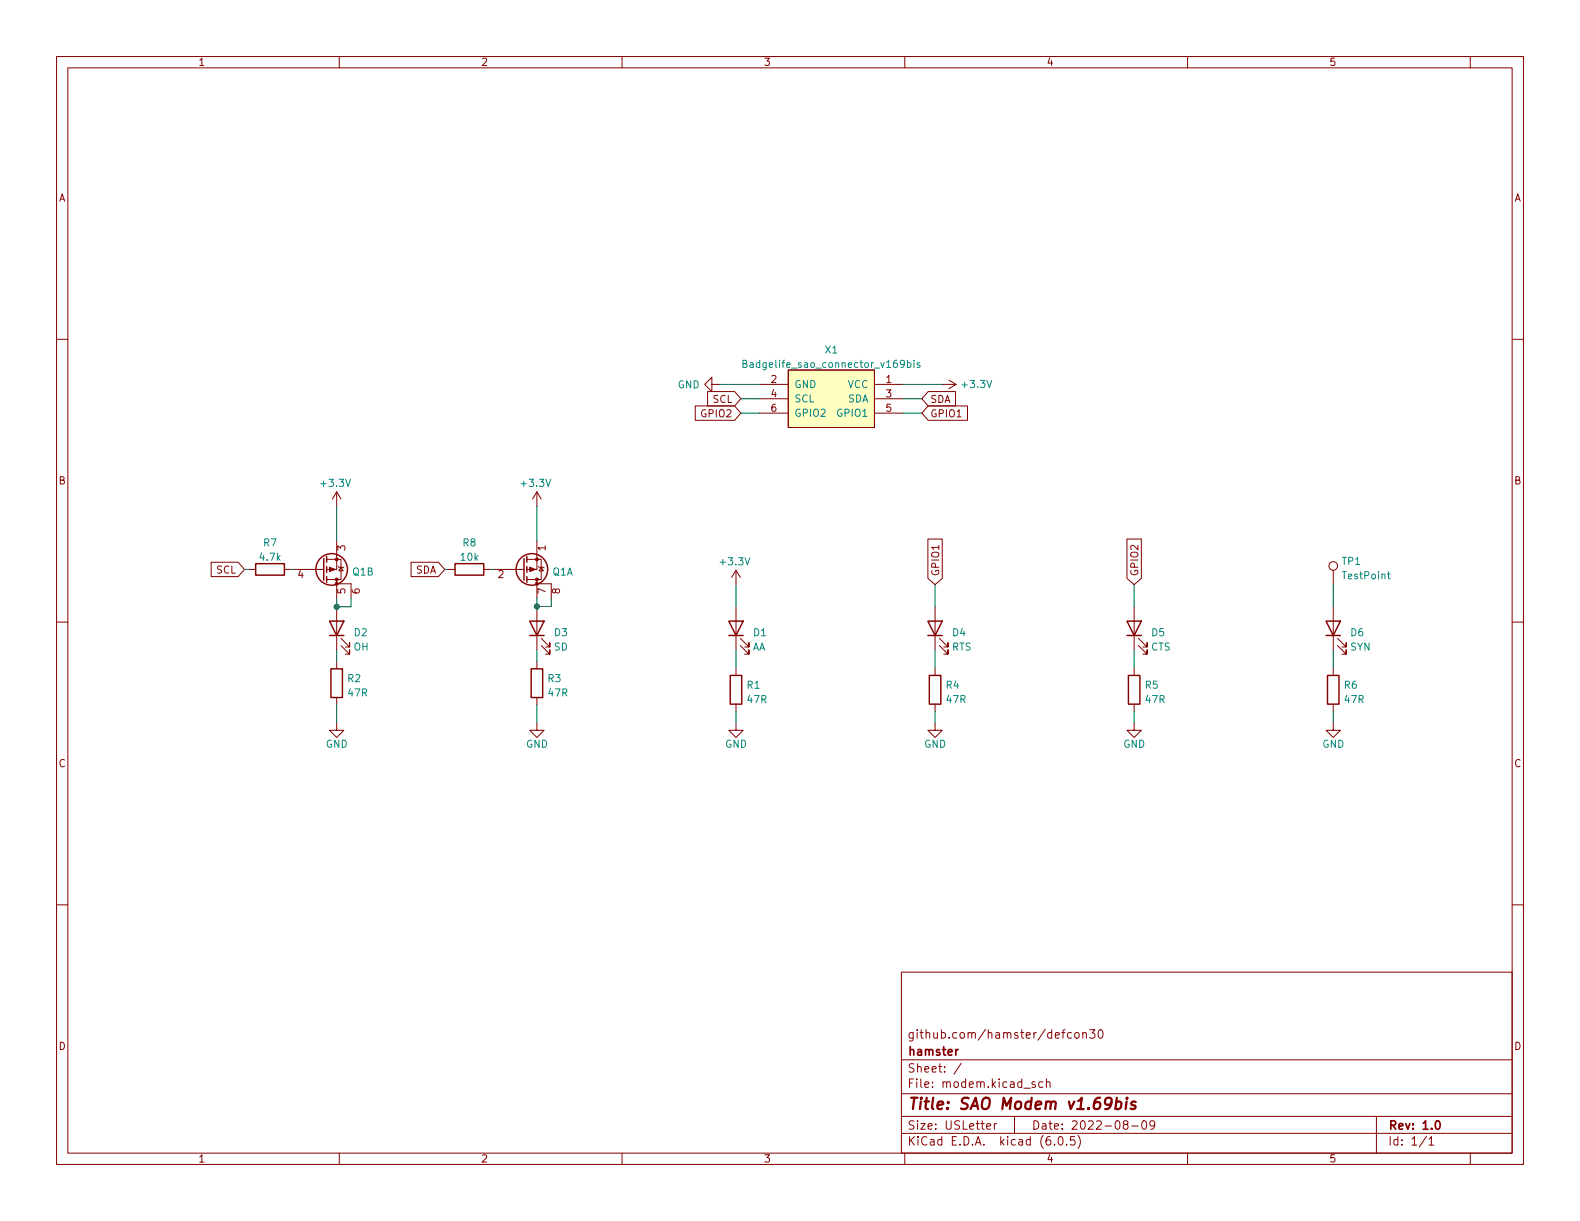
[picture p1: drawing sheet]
<svg xmlns="http://www.w3.org/2000/svg" width="279mm" height="216mm" viewBox="0 0 279 216" stroke-linecap="round" stroke-linejoin="round" font-family="sans-serif">
<g fill="none" stroke="#840000" stroke-width=".18">
<path d="M10 10h259.4v195.9h-259.4zM12 12h255.4v191.9h-255.4zM60 10v2M110 10v2M160 10v2M210 10v2M260 10v2M10 60h2M267.4 60h2M122.9 71.8h7l1.1 1.3-1.1 1.2h-7zM125.1 69.2h4.8l1.1 1.3-1.1 1.3h-4.8zM125.9 68v-1.3l-1.3 1.3 1.3 1.2v-1.2h1.3"/>
<path d="M134.3 68h5.1M134.3 70.5h5.1M134.3 73.1h5.1M139.4 65.4h15.2v10.2h-15.2zM154.6 68h5.1M154.6 70.5h5.1M154.6 73.1h5.1M164.1 71.8h7v2.5h-7l-1.1-1.2zM164.1 69.2h4.9v2.6h-4.9l-1.1-1.3zM166.5 68h2.6M167.8 67.2l1.3 .8M169.1 68l-1.3 .7"/>
<path d="M37.3 99.4h4.8l1.1 1.3-1.1 1.3h-4.8zM57.8 98.9h2.5v3.6h-2.5M59.5 95.6v5.1h-1.7M59.5 87l-.7 1.2M59.5 87v2.5M59.5 87l.8 1.2M72.7 99.4h4.8l1.1 1.3-1.1 1.3h-4.8zM93.2 98.9h2.5v3.6h-2.5M94.9 95.6v5.1h-1.7M94.9 87v2.5M94.9 87l-.7 1.2M94.9 87l.8 1.2"/>
<path d="M164.1 95.3h2.5v7l-1.2 1.1-1.3-1.1zM199.3 95.3h2.5v7l-1.2 1.1-1.3-1.1zM10 110h2M43.9 100.7h1.3M50.3 100.7h1.3M51.9 100.7h5.4M59.5 103.2h2.6zM59.5 102.5v3.3M59.5 107.3v7.6M59.5 117v1.3M59.8 100.2l.1 .1h.8l.1 .1M60.3 114.1l1.5 1.6v-.8v.8h-.7"/>
<path d="M60.3 112.9l1.5 1.5v-.8v.8h-.7M60.3 100.3l.4 .6h-.8zM62.1 103.2v2.6M79.2 100.7h1.3M85.5 100.7h1.3M87.3 100.7h5.4M94.9 103.2h2.6zM94.9 102.5v3.3M94.9 107.3v7.6M94.9 117v1.3M95.2 100.2l.1 .1h.8l.1 .1M95.7 114.1l1.5 1.6v-.8v.8h-.7"/>
<path d="M95.7 112.9l1.5 1.5v-.8v.8h-.7M95.7 100.3l.4 .6h-.8zM97.5 103.2v2.6M130.1 100.8v2.6M130.1 107.3v7.6M130.1 118.2v1.2M130.1 100.8l-.7 1.3M130.1 100.8l.8 1.3M130.9 114.1l1.5 1.6v-.8v.8h-.7M130.9 112.9l1.5 1.5v-.8v.8h-.7M165.4 107.3v7.6M165.4 118.2v1.2"/>
<path d="M166.1 114.1l1.5 1.6v-.8v.8h-.7M166.1 112.9l1.5 1.5v-.8v.8h-.7M200.6 107.3v7.6M200.6 118.2v1.2M201.3 114.1l1.5 1.6v-.8v.8h-.7M201.3 112.9l1.5 1.5v-.8v.8h-.7M235.8 100.8v2.6M235.8 107.3v7.6M235.8 118.2v1.2M236.5 114.1l1.5 1.6v-.8v.8h-.7M236.5 112.9l1.5 1.5v-.8v.8h-.7M267.4 110h2"/>
<path d="M59.5 127.9v1.2h1.3l-1.3 1.3-1.2-1.3h1.2M59.5 123.3v1.3M94.9 127.9v1.2h1.3l-1.3 1.3-1.2-1.3h1.2M94.9 123.3v1.3M130.1 127.9v1.2h1.3l-1.3 1.3-1.2-1.3h1.2M130.1 124.5v1.3M165.4 127.9v1.2h1.2l-1.2 1.3-1.3-1.3h1.3M165.4 124.5v1.3M200.6 127.9v1.2h1.2l-1.2 1.3-1.3-1.3h1.3M200.6 124.5v1.3M235.8 127.9v1.2h1.2l-1.2 1.3-1.3-1.3h1.3M235.8 124.5v1.3"/>
<path d="M10 160h2M267.4 160h2M159.4 171.9h108v32h-108zM159.4 197.4h108M159.4 193.4h108M159.4 187.4h108M170 188l-1.3 1.9M174.5 199.2l.7-.2-.1-.3h-.4l-.2 .2v.7h.6M175.8 198.7v1M176.3 198.7h-.3l-.2 .3M179.4 197.4v3M183 191.4l-.3-.1-.2 .2v.2l.5 .2v.3h-.5"/>
<path d="M184.4 191.4l-.4-.1-.3 .3v.4l.1 .2h.6M185 191.4l.3-.1 .3 .1 .1 .9M185 190.8v1.5M189.5 182.6h-.5l-.2 .3v.4l.1 .2h.6M190.2 182.6h.3l.3 .3v.4l-.3 .3-.3-.1-.2-.2v-.4zM191.5 182.7l.2-.1h.3l.1 1M191.5 182.6v1M192.7 182.1h.9l-.5 .5 .4 .2v.6l-.2 .2h-.4l-.2-.2M194.4 182.2l.1-.1a.81 .81 0 0 1 .6 .6 .81 .81 0 0 1-.3 .8l-.1 .1a.81 .81 0 0 1-.6-.6 .81 .81 0 0 1 .3-.8zM198.9 198.8l-.3-.3 .1-.2 .2-.1h.4l.2 .3-.1 .2-.6 .2-.2 .2 .1 .4 .2 .2 .4-.1 .2-.2-.1-.4-.2-.2M200.1 199.1h1.2M202.1 198.2h.2a.81 .81 0 0 1 .5 .6 .81 .81 0 0 1-.3 .8l-.1 .1a.81 .81 0 0 1-.6-.6 .81 .81 0 0 1 .3-.9z"/>
<path d="M204.2 198.8l-.3 .3-.4-.1-.2-.2 .2-.6h.4l.2 .1a.99 .99 0 0 1-.3 1.4h-.3M243.4 197.4v6.5M60 203.9v2M110 203.9v2M159.4 200.4h108M160 203.9v2M186.5 202.3v.2M187.3 201h.2a.81 .81 0 0 1 .6 .6 .81 .81 0 0 1-.3 .8l-.2 .1a.81 .81 0 0 1-.6-.6 .81 .81 0 0 1 .3-.9zM188.6 202.3v.2M190 201h-.7v.7l.2-.2 .5 .1 .1 .2-.1 .5-.2 .2-.5-.2M190.6 200.8a1.72 1.72 0 0 1 0 2.2M210 203.9v2"/>
<path d="M252.3 200.9l-1.3 1.9M252.7 201.4l.4-.4v1.5M252.7 202.5h.8M260 203.9v2"/>
<circle cx="235.8" cy="100.1" r=".76"/>
</g>
<path d="M169.5 185.6l-.3 .1-.2 .2M254 198.2h.2a.82 .82 0 0 1 .6 .6 .82 .82 0 0 1-.3 .8l-.2 .1a.81 .81 0 0 1-.6-.6 .81 .81 0 0 1 .3-.9z" fill="none" stroke="#840000" stroke-width=".3"/>
<path d="M197.4 194.9l.2-.1 .6 .1 .1 .3-.1 .5a.66 .66 0 0 1-.9 .3M197.5 194.1l-.3 2M199.2 194.8l-.1 1.3M199.3 194.1l-.1 .1 .1 .1 .1-.1-.1-.1v.2M200.8 194.9a.49 .49 0 0 0-.8 .3l.1 .1 .6 .2 .1 .2-.1 .3-.2 .1-.6-.1" fill="none" stroke="#840000" stroke-width=".4"/>
<g fill="none" stroke="#840000" stroke-width=".25">
<path d="M45.2 99.7h5.1v2h-5.1zM57.3 98.8v3.8M57.8 98.4v1M80.5 99.7h5v2h-5zM92.7 98.8v3.8M93.2 98.4v1M57.8 100.2v1M57.8 102v1M58.3 109.8h2.5l-1.3 2.6zM58.3 112.4h2.5M58.5 118.3h2.1v5h-2.1zM93.2 100.2v1"/>
<path d="M93.2 102v1M93.7 109.8h2.5l-1.3 2.6zM93.7 112.4h2.5M93.9 118.3h2.1v5h-2.1zM128.9 109.8h2.5l-1.3 2.6zM128.9 112.4h2.5M129.1 119.4h2.1v5.1h-2.1zM164.1 109.8h2.5l-1.2 2.6zM164.1 112.4h2.5M164.3 119.4h2.1v5.1h-2.1zM199.3 109.8h2.5l-1.2 2.6zM199.3 112.4h2.5"/>
<path d="M199.5 119.4h2.1v5.1h-2.1zM234.5 109.8h2.5l-1.2 2.6zM234.5 112.4h2.5M234.7 119.4h2.1v5.1h-2.1z"/>
<circle cx="58.6" cy="100.7" r="2.79"/>
<circle cx="94.1" cy="100.7" r="2.79"/>
</g>
<path d="M131.4 64.3l.5-.1 .1-.1v-.3l-.6-.1v1.3h.5l.1-.2 .1-.3-.3-.2M160.5 64.2l.3-.1 .3 .3-.1 .5h-.5M160.5 63.7v1.3M161.6 63.7v.1M161.6 64.1v.9M162.6 64.2l-.3-.1-.1 .2v.2l.4 .1v.3h-.4M245.3 101.5h.5M245.5 101.1v1.1l.3 .2" fill="none" stroke="#008484" stroke-width=".18"/>
<g fill="#840000" stroke="#840000" stroke-width=".18">
<path d="M93.7 100.3l1 .4-1 .4z"/>
<path d="M58.3 100.3l1 .4-1 .4z"/>
<circle cx="94.9" cy="98.9" r=".25"/>
<circle cx="94.9" cy="102.5" r=".25"/>
<circle cx="94.9" cy="103.2" r=".25"/>
<circle cx="59.5" cy="98.9" r=".25"/>
<circle cx="59.5" cy="102.5" r=".25"/>
<circle cx="59.5" cy="103.2" r=".25"/>
</g>
<path d="M139.4 65.4h15.2v10.2h-15.2z" fill="#ffffc2" stroke="#ffffc2" stroke-width=".18"/>
<g fill="none" stroke="#008400" stroke-width=".18">
<path d="M127.2 68h7.1M131 70.5h3.3M131 73.1h3.3M159.7 70.5h3.3M159.7 73.1h3.3M159.7 68h6.8M59.5 89.5v6.1M94.9 89.5v6.1M43.2 100.7h.7M51.6 100.7h.3M59.5 105.8v1.5h2.6v-1.5M59.5 114.9v2.1"/>
<path d="M78.6 100.7h.6M86.8 100.7h.5M94.9 105.8v1.5M94.9 114.9v2.1M97.5 105.8v1.4h-2.6M130.1 103.4v3.9M130.1 114.9v3.3M165.4 103.4v3.9M165.4 114.9v3.3M200.6 103.4v3.9M200.6 114.9v3.3M235.8 103.4v3.9"/>
<path d="M235.8 114.9v3.3M59.5 124.6v3.3M94.9 124.6v3.3M130.1 125.8v2.1M165.4 125.8v2.1M200.6 125.8v2.1M235.8 125.8v2.1"/>
</g>
<g fill="#008400" stroke="#008400" stroke-width=".18">
<circle cx="59.5" cy="107.3" r=".46"/>
<circle cx="94.9" cy="107.2" r=".46"/>
</g>
<text font-size="2.8" fill="#840000" x="160.4" y="196.2">Title: SAO Modem v1.69bis</text>
<g font-size="2.1" fill="#840000">
<text x="160.4" y="183.6">github.com/hamster/defcon30</text>
<text x="160.4" y="189.7">Sheet: /</text>
<text x="160.4" y="186.7">hamster</text>
<text x="160.4" y="192.4">File: modem.kicad_sch</text>
<text x="160.4" y="202.5">KiCad E.D.A. kicad (6.0.5)</text>
<text x="160.4" y="199.7">Size: USLetter</text>
<text x="182.4" y="199.7">Date: 2022-08-09</text>
<text x="245.4" y="199.7">Rev: 1.0</text>
<text x="245.4" y="202.5">Id: 1/1</text>
</g>
<g font-size="1.8" fill="#840000">
<text x="35" y="11.6">1</text>
<text x="85" y="11.6">2</text>
<text x="135" y="11.6">3</text>
<text x="185" y="11.6">4</text>
<text x="235" y="11.6">5</text>
<text x="10.3" y="35.6">A</text>
<text x="267.7" y="35.6">A</text>
<text x="126" y="71.2">SCL</text>
<text x="136.4" y="67.7">2</text>
<text x="136.4" y="70.3">4</text>
<text x="156.7" y="67.7">1</text>
<text x="156.7" y="70.3">3</text>
<text x="164.4" y="71.2">SDA</text>
<text x="124.2" y="73.8">GPIO2</text>
<text x="136.4" y="72.8">6</text>
<text x="156.7" y="72.8">5</text>
<text x="164.4" y="73.8">GPIO1</text>
<text x="10.3" y="85.7">B</text>
<text x="267.7" y="85.7">B</text>
<text x="38.3" y="101.4">SCL</text>
<text x="61.1" y="97.4" transform="rotate(-90 61.1 97.4)">3</text>
<text x="73.5" y="101.4">SDA</text>
<text x="96.5" y="97.4" transform="rotate(-90 96.5 97.4)">1</text>
<text x="166.1" y="101.9" transform="rotate(-90 166.1 101.9)">GPIO1</text>
<text x="201.3" y="101.9" transform="rotate(-90 201.3 101.9)">GPIO2</text>
<text x="52.7" y="102.2">4</text>
<text x="61.1" y="105" transform="rotate(-90 61.1 105)">5</text>
<text x="63.6" y="105" transform="rotate(-90 63.6 105)">6</text>
<text x="88.1" y="102.2">2</text>
<text x="96.5" y="105" transform="rotate(-90 96.5 105)">7</text>
<text x="99" y="105" transform="rotate(-90 99 105)">8</text>
<text x="10.3" y="135.6">C</text>
<text x="267.7" y="135.6">C</text>
<text x="10.3" y="185.7">D</text>
<text x="267.7" y="185.7">D</text>
<text x="35" y="205.6">1</text>
<text x="85" y="205.6">2</text>
<text x="135" y="205.6">3</text>
<text x="185" y="205.6">4</text>
<text x="235" y="205.6">5</text>
</g>
<g font-size="1.8" fill="#008484">
<text x="132.5" y="65">Badgelife_sao_connector_v169bis</text>
<text x="145.9" y="62.5">X1</text>
<text x="119.8" y="68.7">GND</text>
<text x="140.4" y="68.6">GND</text>
<text x="140.4" y="71.1">SCL</text>
<text x="149.9" y="68.6">VCC</text>
<text x="149.9" y="71.1">SDA</text>
<text x="170.3" y="68.6">+3.3V</text>
<text x="140.4" y="73.7">GPIO2</text>
<text x="148.2" y="73.7">GPIO1</text>
<text x="56.9" y="86.1">+3.3V</text>
<text x="92.3" y="86.1">+3.3V</text>
<text x="46" y="99.1">4.7k</text>
<text x="46.6" y="96.6">R7</text>
<text x="62.4" y="101.8">Q1B</text>
<text x="81.5" y="99.1">10k</text>
<text x="81.9" y="96.6">R8</text>
<text x="97.7" y="101.8">Q1A</text>
<text x="127.5" y="99.9">+3.3V</text>
<text x="237.3" y="99.9">TP1</text>
<text x="237.6" y="102.4">TestPoint</text>
<text x="62.6" y="112.5">D2</text>
<text x="98.1" y="112.5">D3</text>
<text x="133.3" y="112.5">D1</text>
<text x="168.5" y="112.5">D4</text>
<text x="203.7" y="112.5">D5</text>
<text x="238.9" y="112.5">D6</text>
<text x="62.5" y="115">OH</text>
<text x="98" y="115">SD</text>
<text x="133" y="115">AA</text>
<text x="168.3" y="115">RTS</text>
<text x="203.5" y="115">CTS</text>
<text x="238.8" y="115">SYN</text>
<text x="61.5" y="120.6">R2</text>
<text x="61.6" y="123.1">47R</text>
<text x="96.9" y="120.6">R3</text>
<text x="97" y="123.1">47R</text>
<text x="132.1" y="121.8">R1</text>
<text x="132.2" y="124.3">47R</text>
<text x="167.3" y="121.8">R4</text>
<text x="167.4" y="124.3">47R</text>
<text x="202.5" y="121.8">R5</text>
<text x="202.6" y="124.3">47R</text>
<text x="237.7" y="121.8">R6</text>
<text x="237.8" y="124.3">47R</text>
<text x="57.6" y="132.2">GND</text>
<text x="93" y="132.2">GND</text>
<text x="128.2" y="132.2">GND</text>
<text x="163.4" y="132.2">GND</text>
<text x="198.6" y="132.2">GND</text>
<text x="233.8" y="132.2">GND</text>
</g>
</svg>
